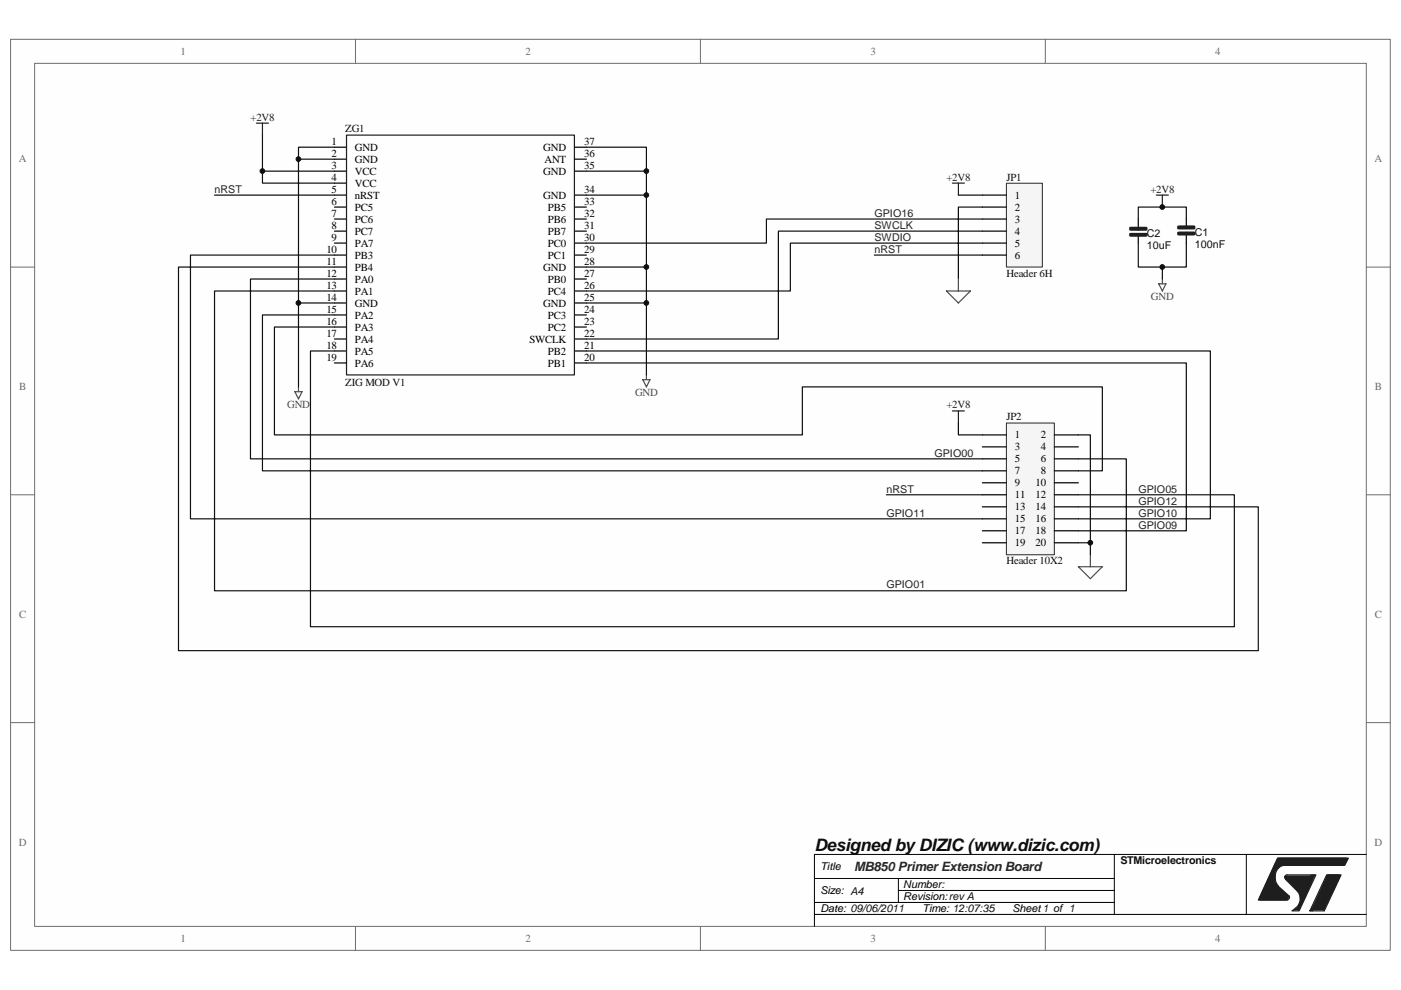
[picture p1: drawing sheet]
<svg xmlns="http://www.w3.org/2000/svg" width="297mm" height="210mm" viewBox="0 0 297 210" stroke-linecap="round" stroke-linejoin="round" font-family="sans-serif">
<path d="M2.3 8.4h292.5v193.2h-292.5z" fill="#fefefe"/>
<path d="M2.2 8.3h292.6v193.3h-292.6z" fill="none" stroke="#6e6e6e" stroke-width=".21"/>
<path d="M7.4 13.5h282.3v183h-282.3z" fill="#fefefe"/>
<g fill="none" stroke="#6e6e6e" stroke-width=".21">
<path d="M7.3 13.4h282.4v183.1h-282.4zM75.4 8.3v5.1M148.5 8.3v5.1M221.6 8.3v5.1M2.2 56.6h5.1M289.7 56.6h5.1M2.2 104.9h5.1M289.7 104.9h5.1M2.2 153.3h5.1M289.7 153.3h5.1M75.4 196.5v5.1M148.5 196.5v5.1"/>
<path d="M221.6 196.5v5.1"/>
</g>
<path d="M172.7 186.3h63.6M172.7 191.4h63.6M172.7 194h117M190.5 186.3v5.1M190.5 188.9h45.8M236.3 181.2v12.8M264.2 181.2v12.8M289.7 181.2h-117v15.3" fill="none" stroke="#000" stroke-width=".21"/>
<g fill="none" stroke="#1c1c1c" stroke-width=".25">
<path d="M201.9 38.8h2.6M203.2 38.8v2.6M270.9 187.9l2.5 2.2M271 187.9a2.81 2.81 0 0 1 .8-4.3l13.3-.1 .8-1.5h-15l-4.1 8.9h6.1M272.6 186.6l2.3 2.3a2.44 2.44 0 0 1-.3 3.8M272.7 186.5l-.2-.1a.49 .49 0 0 1-.1-.5 .49 .49 0 0 1 .5-.3h6.1l-3.6 7.6h-1.5l.8-.5M273.1 189.9l.2 .2a.49 .49 0 0 1 0 .5 .49 .49 0 0 1-.4 .3M275.2 192.7l.7-1.8h.3l-.8 1.8-.7 .2 .5-.5 .5-1.2 .8-.6-1.1 2.3h-1M277.7 193.2h3.1l3.5-7.6h-3l-3.6 7.6 .5-.5v.5M278.2 185.6l-1.2 .7M278.2 192.7l-.2 .5M278.7 185.6l-.2 .5v-.5l-.3 .2"/>
<path d="M280.5 192.7l.3 .5"/>
</g>
<path d="M269.6 188.9l-.5 .7h1.8l-1.1-.7-.2-1.3-1.3 2.5h4.1l-2.3-1.5-.5-2.3-1.8 4.1M271.9 183l-1.3 1M272.9 186.1h5.3l-2 4.5h-.3v-1l-.2-.5-3.1-3 1.3 .5h3.6l-1 2.5v.5l-.6-1-1.5-1.5h2.6l-.5 1.3-1.3-.8h1.3M281.5 185.8h2.3l-3.3 6.9h-2zM281.5 186.1h1.6l-2.8 6.1h-1.1l2.8-5.6h.6l-2.8 5.6M284.9 182.8h-14l.2-.5h14.3l-.5 1h-14.3l-3.3 7.3h5.3l.3-.2v-.3l-2.3-2-.8-1.3h.3v-2l.5-1 .8-.5" fill="none" stroke="#1c1c1c" stroke-width=".76"/>
<path d="M213.4 89.7h10.1v28h-10.1z" fill="#f5f5f5"/>
<path d="M213.4 89.7h10.1v28h-10.1z" fill="none" stroke="#262626" stroke-width=".21"/>
<g fill="none" stroke="#000" stroke-width=".25">
<path d="M241.3 46.5v1.7M241.3 50v1.6M251.5 46.5v1.5M251.5 49.8v1.8M208.3 92.2h5.1M208.3 94.8h5.1M208.3 97.3h5.1M208.3 99.9h5.1M223.5 92.2h5.1M223.5 94.8h5.1M223.5 97.3h5.1M223.5 99.9h5.1"/>
<path d="M208.3 102.4h5.1M208.3 104.9h5.1M208.3 107.5h5.1M208.3 110h5.1M208.3 112.6h5.1M208.3 115.1h5.1M223.5 102.4h5.1M223.5 104.9h5.1M223.5 107.5h5.1M223.5 110h5.1M223.5 112.6h5.1M223.5 115.1h5.1"/>
</g>
<path d="M246.4 59.2v1M245.7 60.2h1.5l-.8 1.5zM231.2 117.7v2.5M228.6 120.2h5.1l-2.5 2.5z" fill="none" stroke="#4c4c4c" stroke-width=".25"/>
<path d="M241.3 46.5v-2.6h10.2v2.6M241.3 51.6v5h10.2v-5M246.4 56.6v2.6M203.2 89.7v2.5h5.1M228.6 92.2h2.6v25.5M228.6 115.1h2.6" fill="none" stroke="#0e0e0e" stroke-width=".25"/>
<path d="M239.6 49.5h3.5v.5h-3.5zM239.6 48.2h3.5v.6h-3.5zM245.2 41.4h2.5M246.4 41.4v2.5M249.7 48h3.6v.5h-3.6zM249.7 49.3h3.6v.5h-3.6zM201.9 87.2h2.6M203.2 87.2v2.5" fill="none" stroke="#1c1c1c" stroke-width=".25"/>
<path d="M239.8 49.8h3.1M239.8 48.5h3.1M250 48.2h3M250 49.5h3" fill="none" stroke="#1c1c1c" stroke-width=".76"/>
<path d="M213.4 38.9h7.6v17.7h-7.6z" fill="#f5f5f5"/>
<path d="M213.4 38.9h7.6v17.7h-7.6z" fill="none" stroke="#262626" stroke-width=".21"/>
<g fill="none" stroke="#000" stroke-width=".25">
<path d="M70.9 31.2h2.6M70.9 33.8h2.6M70.9 36.3h2.6M70.9 38.8h2.6M121.8 31.2h2.5M121.8 33.8h2.5M121.8 36.3h2.5M70.9 41.4h2.6M70.9 43.9h2.6M70.9 46.5h2.6M70.9 49h2.6M70.9 51.6h2.6"/>
<path d="M70.9 54.1h2.6M70.9 59.2h2.6M70.9 56.6h2.6M121.8 41.4h2.5M121.8 43.9h2.5M121.8 46.5h2.5M121.8 49h2.5M121.8 51.6h2.5M121.8 54.1h2.5M121.8 59.2h2.5M121.8 56.6h2.5M208.3 41.4h5.1"/>
<path d="M208.3 43.9h5.1M208.3 46.5h5.1M208.3 49h5.1M208.3 51.6h5.1M208.3 54.1h5.1M70.9 77h2.6M70.9 74.4h2.6M70.9 71.9h2.6M70.9 69.4h2.6M70.9 66.8h2.6M70.9 64.3h2.6M70.9 61.7h2.6"/>
<path d="M121.8 77h2.5M121.8 74.4h2.5M121.8 71.9h2.5M121.8 69.4h2.5M121.8 66.8h2.5M121.8 64.3h2.5M121.8 61.7h2.5"/>
</g>
<g fill="none" stroke="#0e0e0e" stroke-width=".25">
<path d="M55.6 28.7v10.1h15.3M55.6 36.3h15.3M63.3 33.8h7.6M70.9 31.2h-7.6v50.9M124.3 36.3h12.8v5.1M124.3 31.2h12.8v5.1M45.5 41.4h25.4M70.9 59.2h-17.8v38.1h155.2M70.9 56.6h-33.1v81.4h229v-30.5h-38.2M70.9 54.1h-30.5v55.9h167.9M124.3 41.4h12.8v38.1M124.3 56.6h12.8"/>
<path d="M185.4 54.1h22.9M203.2 41.4h5.1M208.3 49h-43.3v22.9h-40.7M208.3 51.6h-40.7v10.1h-43.3M208.3 46.5h-45.8v5.1h-38.2M208.3 43.9h-5.1v15.3M63.3 64.3h7.6M70.9 61.7h-25.4v63.6h193.3v-28h-10.2M70.9 74.4h-5.1v58.5h195.9v-28h-33.1M70.9 66.8h-15.3v33.1h152.7M70.9 69.4h-12.7v22.8h111.9v-10.1h63.6v17.8h-5.1M124.3 74.4h132.3v35.6h-28"/>
<path d="M124.3 77h127.2v35.6h-22.9M124.3 64.3h12.8M187.9 104.9h20.4"/>
</g>
<path d="M203.2 59.2v2.5M137.1 79.5v1M200.7 61.7h5l-2.5 2.6zM62.5 83.1h1.5l-.7 1.5zM63.3 82.1v1M136.3 80.5h1.5l-.7 1.6z" fill="none" stroke="#4c4c4c" stroke-width=".25"/>
<path d="M54.4 26.1h2.5M55.6 26.1v2.6M73.5 28.7h48.3v50.8h-48.3z" fill="none" stroke="#1c1c1c" stroke-width=".25"/>
<g fill="#0e0e0e" stroke="#0e0e0e" stroke-width=".21">
<circle cx="55.6" cy="36.3" r=".49"/>
<circle cx="63.3" cy="64.3" r=".5"/>
<circle cx="63.3" cy="33.7" r=".5"/>
<circle cx="137" cy="64.3" r=".5"/>
<circle cx="137" cy="56.6" r=".5"/>
<circle cx="137" cy="41.4" r=".5"/>
<circle cx="137" cy="36.3" r=".5"/>
<circle cx="231.2" cy="115.1" r=".5"/>
<circle cx="246.4" cy="56.6" r=".5"/>
<circle cx="246.4" cy="43.9" r=".5"/>
</g>
<text font-size="3.6" fill="#0e0e0e" x="172.7" y="180.5">Designed by DIZIC (www.dizic.com)</text>
<text font-size="2.7" fill="#262626" x="181.1" y="184.7">MB850 Primer Extension Board</text>
<g font-size="2.3" fill="#706f64">
<text x="38.3" y="11.6">1</text>
<text x="111.4" y="11.6">2</text>
<text x="184.5" y="11.6">3</text>
<text x="257.7" y="11.6">4</text>
<text x="4" y="34.5">A</text>
<text x="291.4" y="34.5">A</text>
<text x="4" y="82.8">B</text>
<text x="291.5" y="82.8">B</text>
<text x="4" y="131.1">C</text>
<text x="291.5" y="131.1">C</text>
<text x="4" y="179.4">D</text>
<text x="291.4" y="179.4">D</text>
<text x="38.3" y="199.8">1</text>
<text x="111.4" y="199.8">2</text>
<text x="184.5" y="199.8">3</text>
<text x="257.7" y="199.8">4</text>
</g>
<g font-size="2.3" fill="#1c1c1c">
<text x="53.1" y="25.6">+2V8</text>
<text x="200.7" y="38.3">+2V8</text>
<text x="243.9" y="40.9">+2V8</text>
<text x="200.7" y="86.6">+2V8</text>
</g>
<g font-size="2.3" fill="#0e0e0e">
<text x="73.2" y="27.9">ZG1</text>
<text x="213.4" y="38.3">JP1</text>
<text x="243.1" y="50.3">C2</text>
<text x="243.1" y="52.9">10uF</text>
<text x="253.3" y="50.1">C1</text>
<text x="253.3" y="52.6">100nF</text>
<text x="213.4" y="58.7">Header 6H</text>
<text x="73.2" y="81.8">ZIG MOD V1</text>
<text x="213.4" y="89.2">JP2</text>
<text x="213.4" y="119.7">Header 10X2</text>
<text x="237.6" y="183.3">STMicroelectronics</text>
</g>
<g font-size="2.3">
<text x="70.3" y="30.7">1</text>
<text x="70.3" y="33.3">2</text>
<text x="70.3" y="35.8">3</text>
<text x="75.2" y="32">GND</text>
<text x="75.2" y="34.5">GND</text>
<text x="115.2" y="32">GND</text>
<text x="115.4" y="34.5">ANT</text>
<text x="123.8" y="33.3">36</text>
<text x="123.8" y="35.8">35</text>
<text x="123.8" y="30.7">37</text>
<text x="70.3" y="38.3">4</text>
<text x="70.3" y="40.9">5</text>
<text x="75.2" y="37.1">VCC</text>
<text x="75.2" y="39.6">VCC</text>
<text x="115.2" y="37.1">GND</text>
<text x="123.8" y="40.9">34</text>
<text x="70.3" y="43.4">6</text>
<text x="70.3" y="46">7</text>
<text x="75.2" y="42.1">nRST</text>
<text x="75.2" y="44.7">PC5</text>
<text x="75.2" y="47.2">PC6</text>
<text x="115.2" y="42.1">GND</text>
<text x="116.2" y="47.2">PB6</text>
<text x="116.2" y="44.7">PB5</text>
<text x="123.8" y="46">32</text>
<text x="123.8" y="43.4">33</text>
<text x="215.2" y="42.1">1</text>
<text x="215.2" y="44.7">2</text>
<text x="215.2" y="47.2">3</text>
<text x="69.2" y="53.6">10</text>
<text x="70.3" y="48.5">8</text>
<text x="70.3" y="51">9</text>
<text x="75.2" y="49.8">PC7</text>
<text x="75.2" y="52.3">PA7</text>
<text x="116.2" y="52.3">PC0</text>
<text x="116.2" y="49.8">PB7</text>
<text x="123.8" y="53.6">29</text>
<text x="123.8" y="51">30</text>
<text x="123.8" y="48.5">31</text>
<text x="215.2" y="49.8">4</text>
<text x="215.2" y="52.3">5</text>
<text x="69.2" y="58.7">12</text>
<text x="69.2" y="56.1">11</text>
<text x="75.2" y="59.9">PA0</text>
<text x="75.2" y="54.9">PB3</text>
<text x="75.2" y="57.4">PB4</text>
<text x="115.2" y="57.4">GND</text>
<text x="116.2" y="54.9">PC1</text>
<text x="116.2" y="59.9">PB0</text>
<text x="123.8" y="56.1">28</text>
<text x="123.8" y="58.7">27</text>
<text x="215.2" y="54.9">6</text>
<text x="69.2" y="61.2">13</text>
<text x="69.2" y="63.8">14</text>
<text x="75.2" y="62.5">PA1</text>
<text x="75.2" y="65">GND</text>
<text x="115.2" y="65">GND</text>
<text x="116.2" y="62.5">PC4</text>
<text x="123.8" y="63.8">25</text>
<text x="123.8" y="61.2">26</text>
<text x="69.2" y="66.3">15</text>
<text x="69.2" y="68.8">16</text>
<text x="69.2" y="71.4">17</text>
<text x="75.2" y="67.6">PA2</text>
<text x="75.2" y="70.1">PA3</text>
<text x="116.2" y="70.1">PC2</text>
<text x="116.2" y="67.6">PC3</text>
<text x="123.8" y="71.4">22</text>
<text x="123.8" y="68.8">23</text>
<text x="123.8" y="66.3">24</text>
<text x="69.2" y="73.9">18</text>
<text x="69.2" y="76.5">19</text>
<text x="75.2" y="72.7">PA4</text>
<text x="75.2" y="75.2">PA5</text>
<text x="75.2" y="77.7">PA6</text>
<text x="112.3" y="72.7">SWCLK</text>
<text x="116.2" y="77.7">PB1</text>
<text x="116.2" y="75.2">PB2</text>
<text x="123.8" y="76.5">20</text>
<text x="123.8" y="73.9">21</text>
<text x="215.2" y="93">1</text>
<text x="215.2" y="95.5">3</text>
<text x="220.7" y="93">2</text>
<text x="220.7" y="95.5">4</text>
<text x="215.2" y="98.1">5</text>
<text x="215.2" y="100.6">7</text>
<text x="220.7" y="98.1">6</text>
<text x="220.7" y="100.6">8</text>
<text x="215.2" y="103.2">9</text>
<text x="215.2" y="105.7">11</text>
<text x="219.5" y="103.2">10</text>
<text x="219.5" y="105.7">12</text>
<text x="215.2" y="108.2">13</text>
<text x="215.2" y="110.8">15</text>
<text x="215.2" y="113.3">17</text>
<text x="219.5" y="108.2">14</text>
<text x="219.5" y="110.8">16</text>
<text x="219.5" y="113.3">18</text>
<text x="215.2" y="115.9">19</text>
<text x="219.5" y="115.9">20</text>
<text x="173.9" y="184.6">Title</text>
<text x="173.9" y="189.7">Size: A4</text>
<text x="191.5" y="188.4">Number:</text>
<text x="191.5" y="190.9">Revision:rev A</text>
<text x="173.9" y="193.5">Date: 09/06/2011</text>
<text x="195.6" y="193.5">Time: 12:07:35</text>
<text x="214.6" y="193.5">Sheet1 of 1</text>
</g>
<g font-size="2.3" fill="#262626">
<text x="45.5" y="40.9">nRST</text>
<text x="185.4" y="46">GPIO16</text>
<text x="185.4" y="48.5">SWCLK</text>
<text x="185.4" y="51.1">SWDIO</text>
<text x="185.4" y="53.6">nRST</text>
<text x="198.1" y="96.8">GPIO00</text>
<text x="187.9" y="104.5">nRST</text>
<text x="241.4" y="107">GPIO12</text>
<text x="241.4" y="104.5">GPIO05</text>
<text x="187.9" y="109.6">GPIO11</text>
<text x="241.4" y="109.6">GPIO10</text>
<text x="241.4" y="112.1">GPIO09</text>
<text x="187.9" y="124.8">GPIO01</text>
</g>
<g font-size="2.3" fill="#4c4c4c">
<text x="244" y="63.7">GND</text>
<text x="60.9" y="86.6">GND</text>
<text x="134.6" y="84.1">GND</text>
</g>
</svg>
